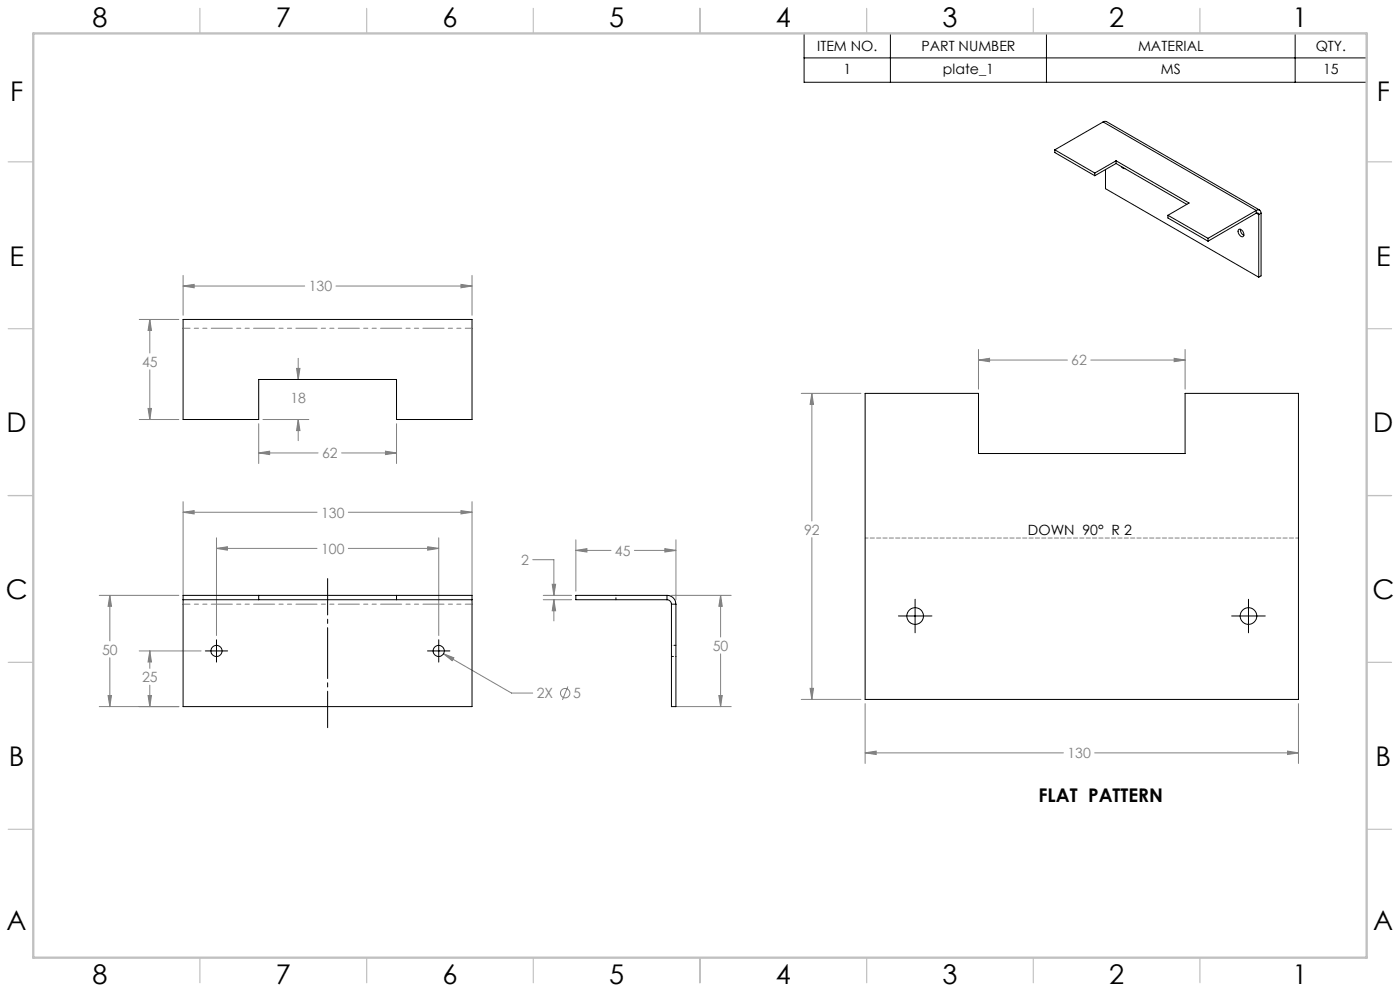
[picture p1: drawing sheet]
<svg xmlns="http://www.w3.org/2000/svg" width="420mm" height="297mm" viewBox="0 0 420 297" stroke-linecap="round" stroke-linejoin="round" font-family="sans-serif">
<g fill="none" stroke="#808080" stroke-width=".3">
<path d="M41.8 95.7h11.9M44.9 95.7l.5 3.3h-1zM44.9 95.7v10.1M54.9 85.7l3.3-.5v1.1zM54.9 82.5v12M54.9 85.7h36.5M100.8 85.7h40.8M138.3 85.2l3.3 .5-3.3 .6zM141.6 82.5v12M44.9 110.8v14.9M89 110.4h1l-.5 3.3zM89.5 107.4v6.3"/>
<path d="M240.4 117.9h17.9M243.6 117.9l.5 3.3h-1.1zM243.6 117.9v38.2M293.5 107.9l3.4-.5v1zM293.5 104.7v11.9M293.5 107.9h26.7M327.2 107.9h28.3M352.2 107.4l3.3 .5-3.3 .5zM355.5 104.7v11.9M41.8 125.7h11.9M44.4 122.4h1l-.5 3.3zM77.6 135.7l3.3-.5v1z"/>
<path d="M77.6 127v11.9M77.6 135.7h17.8M78.9 125.7h13.7M89.5 125.7l.5 3.3h-1zM89.5 125.7v6.4M102.5 135.7h16.5M115.6 135.2l3.4 .5-3.4 .5zM119 127v11.9M54.9 153.5l3.3-.5v1zM54.9 150.4v28.1M54.9 153.5h40.2M104.5 153.5h37.1"/>
<path d="M138.3 153l3.3 .5-3.3 .5zM141.6 150.4v28.1M29.8 178.4h23.9M32.9 178.4l.5 3.3h-1zM32.9 178.4v13.7M64.9 164.4l3.3-.5v1zM64.9 161.2v29.3M64.9 164.4h30.2M104.5 164.4h27.1M128.3 163.9l3.3 .5-3.3 .5zM131.6 161.2v29.3M159.8 167.7h6.4v10.7"/>
<path d="M163 178.4h8.5M163 179.7h8.5M165.7 175.1h1l-.5 3.3zM166.2 179.7l.5 3.4h-1zM166.2 179.7v6.4M172.8 165l3.3-.6v1zM172.8 161.8v15.4M172.8 165h10.5M190.3 165h12.5M199.5 164.4l3.3 .6-3.3 .4zM201.4 178.4h18M202.8 161.8v18"/>
<path d="M216.2 178.4l.5 3.3h-1zM216.2 178.4v12.5M243.6 161.1v48.5M32.9 197.1v14.7M41.8 195.1h18.5M44.9 195.1l.5 3.3h-1zM44.9 195.1v5.2M133 195.9l3.2 1.2-.6 .9zM133 195.9l20.5 11.8h6.3M216.2 196v15.8M29.8 211.8h23.9M32.4 208.5h1l-.5 3.3z"/>
<path d="M44.4 208.5h1l-.5 3.3zM44.9 205.3v6.5M170.4 205.7l-1.7 4.1M202.7 211.8h16.7M215.7 208.5h1l-.5 3.3zM240.4 209.6h17.9M243 206.3h1.1l-.5 3.3zM259.5 210.9v17.9M389.5 210.9v17.9M259.5 225.6l3.4-.5v1zM259.5 225.6h59.5M328.4 225.6h61.1"/>
<path d="M386.3 225.1l3.2 .5-3.2 .5z"/>
<circle cx="169.5" cy="207.7" r="1.41"/>
</g>
<g fill="none" stroke="#000" stroke-width=".3">
<path d="M241.2 10h168.8v14.7h-168.8zM241.2 17.4h168.8M267.1 10v14.7M313.9 10v14.7M388.5 10v14.7M274.5 179.6v10M374.5 179.6v10M61.6 195.1h6.7M64.9 191.7v6.7M128.2 195.1h6.8M131.6 191.7v6.7M269.5 184.6h10.1"/>
<path d="M369.5 184.6h10.1"/>
</g>
<path d="M98.3 218.1v-44.7" fill="none" stroke="#000" stroke-width=".3" stroke-dasharray="15.2 1.3 1.3 1.3" stroke-dashoffset="4.3"/>
<path d="M259.6 161.2h130" fill="none" stroke="#808080" stroke-width=".3" stroke-dasharray="1.3 .6" stroke-dashoffset=".4"/>
<g fill="none" stroke="#c0c0c0" stroke-width=".35">
<path d="M60 2.5v7.5M110 2.5v7.5M160 2.5v7.5M210 2.5v7.5M260 2.5v7.5M310 2.5v7.5M360 2.5v7.5M2.5 48.5h7.5M410 48.5h7.5M2.5 98.5h7.5M410 98.5h7.5M2.5 148.5h7.5"/>
<path d="M410 148.5h7.5M2.5 198.5h7.5M410 198.5h7.5M2.5 248.5h7.5M410 248.5h7.5M60 287v7.5M110 287v7.5M160 287v7.5M210 287v7.5M260 287v7.5M310 287v7.5M360 287v7.5"/>
</g>
<path d="M10 10h400v277h-400z" fill="none" stroke="#c0c0c0" stroke-width=".7"/>
<path d="M54.9 153.5l3.3-.5v1zM138.3 153l3.3 .5-3.3 .5zM32.9 178.4l.5 3.3h-1zM32.4 208.5h1l-.5 3.3zM44.9 195.1l.5 3.3h-1zM44.4 208.5h1l-.5 3.3zM133 195.9l2.6 2.1 .6-.9zM128.3 163.9l3.3 .5-3.3 .5zM64.9 164.4l3.3-.5v1zM54.9 85.7l3.3-.5v1.1zM138.3 85.2l3.3 .5-3.3 .6zM77.6 135.7l3.3-.5v1zM115.6 135.2l3.4 .5-3.4 .5zM89 110.4h1l-.5 3.3zM89.5 125.7l.5 3.3h-1zM44.9 95.7l.5 3.3h-1zM44.4 122.4h1l-.5 3.3zM165.7 175.1h1l-.5 3.3zM166.2 179.7l.5 3.4h-1zM199.5 164.4l3.3 .6-3.3 .4zM172.8 165l3.3-.6v1zM216.2 178.4l.5 3.3h-1zM215.7 208.5h1l-.5 3.3zM293.5 107.9l3.4-.5v1zM352.2 107.4l3.3 .5-3.3 .5zM243 206.3h1.1l-.5 3.3zM243.6 117.9l.5 3.3h-1.1zM386.3 225.1l3.2 .5-3.2 .5zM259.5 225.6l3.4-.5v1z" fill="#808080"/>
<g fill="none" stroke="#000" stroke-width=".3">
<path d="M330.9 36.5l1-.1 46 26.6M330.9 36.5l-14.5 8.4M330.9 36.5l46 26.6M316.4 44.9l12 7M316.4 44.9v.8l12 7M328.4 51.9v.8M331.6 50.8v5.7l46 26.6M334.8 48.2l21.9 12.7-6.3 3.6M334.8 48.2l-6.4 3.7M334.8 48.2v.8M334.8 49l21.2 12.2M334.8 49l-6.4 3.7"/>
<path d="M336.4 49.9l.6 .5 .5 .1M350.4 64.5l12 6.9M350.4 64.5v.8l12 7M362.4 71.4v.9M371.7 68.7a1.42 1.42 0 0 1 1.2 2.2 1.49 1.49 0 0 1-1.2-2.2zM372.1 68.7v.2a1.9 1.9 0 0 0 1.1 1.6M376.9 63.9a.46 .46 0 0 1 .5-.1 .46 .46 0 0 1 .2 .5M376.9 63.1a.88 .88 0 0 1 1-.1 .88 .88 0 0 1 .4 .9M376.9 63.1l-14.5 8.3M376.9 63.1v.8M376.9 63.9l-14.5 8.4M376.9 63.9l.7 .4"/>
<path d="M377.6 64.3v18.8M378.3 63.9l-.7 .4M378.3 63.9v18.8l-.7 .4M54.9 95.7h86.7v30h-22.6v-12h-41.4v12h-22.7zM259.5 117.9h34v18h62v-18h34v91.7h-130zM54.9 179.7v32.1h86.7v-32.1M54.9 179.7v-1.3h86.7v1.3M54.9 179.7h86.7M77.6 178.4v1.3M119 178.4v1.3M200.1 179.7a1.39 1.39 0 0 1 1.3 1.4M200.1 178.4a2.62 2.62 0 0 1 2.7 2.7"/>
<path d="M200.1 178.4h-27.3v1.3h27.3M200.1 178.4v1.3M201.4 181.1v30.7h1.4v-30.7M201.4 181.1h1.4"/>
<circle cx="64.9" cy="195.1" r="1.66"/>
<circle cx="131.6" cy="195.1" r="1.66"/>
<circle cx="274.5" cy="184.6" r="2.5"/>
<circle cx="374.5" cy="184.6" r="2.5"/>
</g>
<path d="M55 98.4h86.6M55 181.1h86.6" fill="none" stroke="#808080" stroke-width=".3" stroke-dasharray="6.3 1.3 1.3 1.3 1.3 1.3" stroke-dashoffset="4.3"/>
<path d="M184.8 179.7v-1.3M201.4 196.7h1.4M202.8 193.4h-1.4" fill="none" stroke="#000" stroke-width=".3" stroke-dasharray="1.3 .6" stroke-dashoffset=".7"/>
<g font-size="8.1">
<text x="27.8" y="8">8</text>
<text x="82.8" y="8">7</text>
<text x="132.8" y="8">6</text>
<text x="182.8" y="8">5</text>
<text x="232.8" y="8">4</text>
<text x="282.8" y="8">3</text>
<text x="332.8" y="8">2</text>
<text x="387.8" y="8">1</text>
<text x="3" y="30.4">F</text>
<text x="413" y="30.4">F</text>
<text x="2.8" y="79.6">E</text>
<text x="412.8" y="79.6">E</text>
<text x="2" y="129.6">D</text>
<text x="412" y="129.6">D</text>
<text x="1.7" y="179.6">C</text>
<text x="411.7" y="179.6">C</text>
<text x="2.7" y="229.6">B</text>
<text x="412.7" y="229.6">B</text>
<text x="2" y="278.9">A</text>
<text x="412" y="278.9">A</text>
<text x="27.8" y="295">8</text>
<text x="82.8" y="295">7</text>
<text x="132.8" y="295">6</text>
<text x="182.8" y="295">5</text>
<text x="232.8" y="295">4</text>
<text x="282.8" y="295">3</text>
<text x="332.8" y="295">2</text>
<text x="387.8" y="295">1</text>
</g>
<text font-size="5.6" x="311.5" y="240.3">FLAT PATTERN</text>
<g font-size="4.2">
<text x="245.1" y="15.2">ITEM NO.</text>
<text x="276.4" y="15.2">PART NUMBER</text>
<text x="341.4" y="15.2">MATERIAL</text>
<text x="394.7" y="15.2">QTY.</text>
<text x="253" y="22.1">1</text>
<text x="282.9" y="22.1">plate_1</text>
<text x="348.3" y="22.1">MS</text>
<text x="396.9" y="22.1">15</text>
<text x="308.4" y="160.3">DOWN 90° R 2</text>
</g>
<g font-size="4.2" fill="#808080">
<text x="92.6" y="87.3">130</text>
<text x="42.6" y="109.9">45</text>
<text x="321.4" y="109.5">62</text>
<text x="87.1" y="120.8">18</text>
<text x="96.6" y="137.3">62</text>
<text x="96.3" y="155.1">130</text>
<text x="241.2" y="160.2">92</text>
<text x="96.3" y="165.9">100</text>
<text x="184.5" y="166.5">45</text>
<text x="156.3" y="169.3">2</text>
<text x="30.6" y="196.2">50</text>
<text x="213.8" y="195">50</text>
<text x="42.6" y="204.4">25</text>
<text x="161" y="209.3">2X</text>
<text x="171.9" y="209.3">5</text>
<text x="320.2" y="227.2">130</text>
</g>
</svg>
